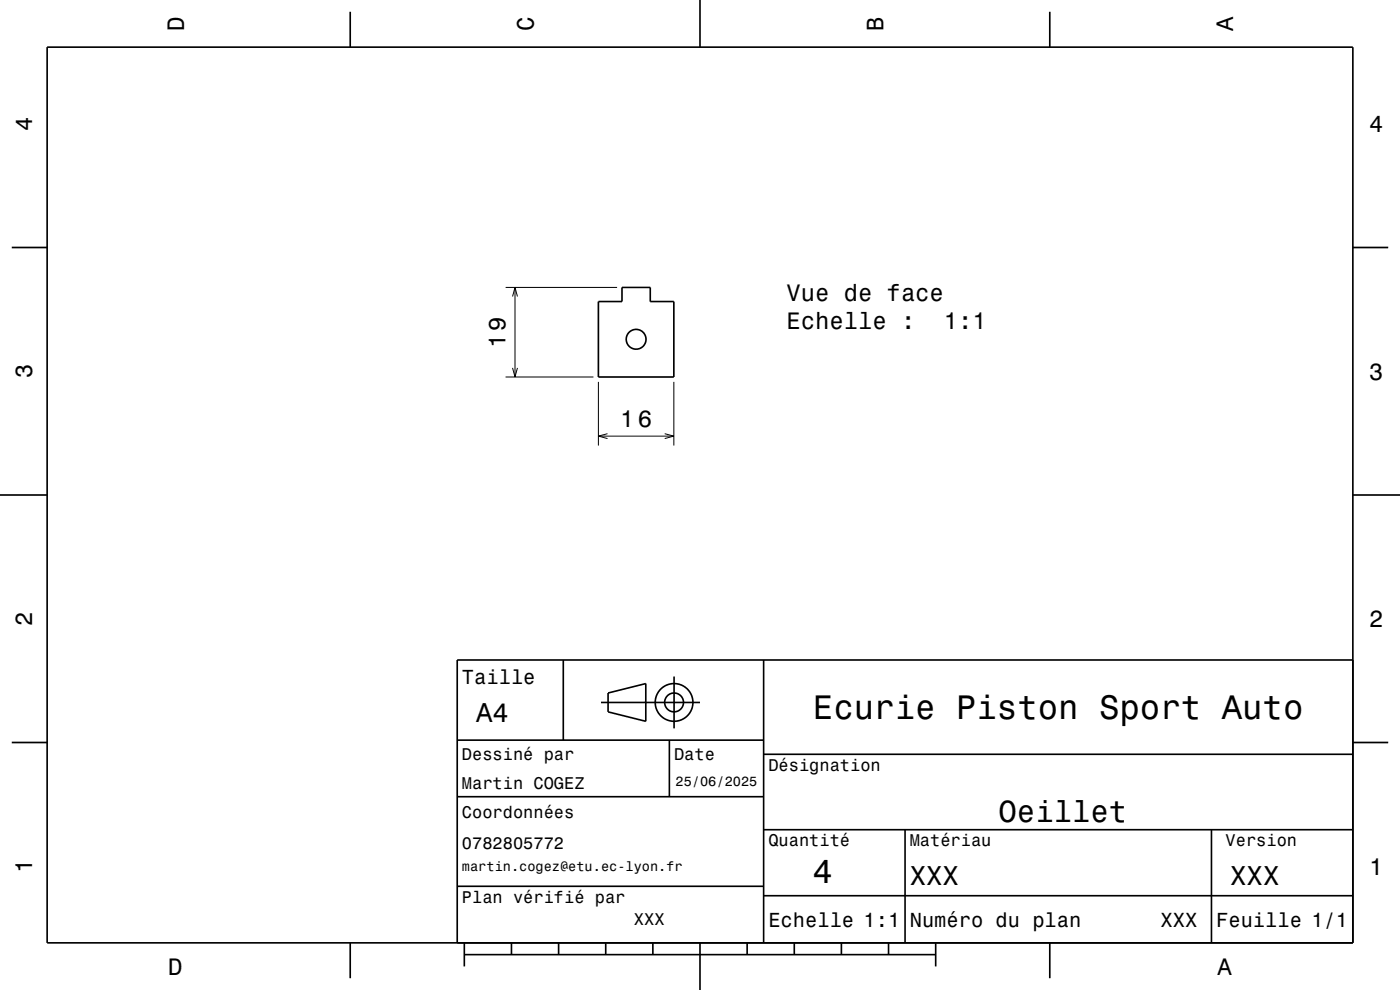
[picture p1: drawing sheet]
<svg xmlns="http://www.w3.org/2000/svg" width="297mm" height="210mm" viewBox="0 0 297 210" stroke-linecap="round" stroke-linejoin="round" font-family="sans-serif">
<path d="M107.3 80h18.6M107.3 61h23.6M108.7 62.9l.6-1.9 .5 1.9M108.7 78l.6 2 .5-2M109.3 61v19M126.9 81v13.5M126.9 92.5h16M128.9 92l-2 .5 2 .5M141 92l1.9 .5-1.9 .5M142.9 81v13.5" fill="none" stroke="#000" stroke-width=".21"/>
<g fill="none" stroke="#000" stroke-width=".35">
<path d="M10 10h277v190h-277zM74.3 2.5v7.5M148.5 0v10M222.7 2.5v7.5M2.5 52.5h7.5M287 52.5h7.5M126.9 64h5v-3h6v3h5v16h-16zM0 105h10M287 105h10M119.5 140v17M162 140v60M287 140h-190v60"/>
<path d="M2.5 157.5h7.5M97 157h65M127.5 149h21M129 147l8-2v8l-8-2zM142 157v12M143 143.5v11M287 157.5h7.5M97 169h65M162 176h125M162 160h125M192 176v24M257 176v24"/>
<path d="M97 188h65M162 190h125M74.3 200v7.5M98.5 202.5h100M98.5 200v5M108.5 200v2.5M118.5 200v2.5M128.5 200v2.5M138.5 200v2.5M148.5 200v10M158.5 200v2.5M168.5 200v2.5"/>
<path d="M178.5 200v2.5M188.5 200v2.5M198.5 200v5M222.7 200v7.5"/>
<circle cx="134.9" cy="72" r="2.1"/>
<circle cx="143" cy="149" r="2"/>
<circle cx="143" cy="149" r="4"/>
</g>
<g font-size="7.2">
<text x="172.5" y="152.6">Ecurie Piston Sport Auto</text>
<text x="172.3" y="187.3">4</text>
</g>
<text font-size="6.5" x="211.8" y="174.5">Oeillet</text>
<g font-size="5.8">
<text x="101" y="153.1">A4</text>
<text x="193" y="187.6">XXX</text>
<text x="261" y="187.6">XXX</text>
</g>
<g font-size="5">
<text x="39" y="6.5" transform="rotate(-90 39 6.5)">D</text>
<text x="113.2" y="6.5" transform="rotate(-90 113.2 6.5)">C</text>
<text x="187.4" y="6.5" transform="rotate(-90 187.4 6.5)">B</text>
<text x="261.6" y="6.5" transform="rotate(-90 261.6 6.5)">A</text>
<text x="6.8" y="27.8" transform="rotate(-90 6.8 27.8)">4</text>
<text x="290.5" y="28.1">4</text>
<text x="166.8" y="63.8">Vue de face</text>
<text x="166.8" y="69.9">Echelle :</text>
<text x="200.2" y="69.9">1:1</text>
<text x="107.3" y="73.9" transform="rotate(-90 107.3 73.9)">19</text>
<text x="6.8" y="80.3" transform="rotate(-90 6.8 80.3)">3</text>
<text x="290.5" y="80.6">3</text>
<text x="131.6" y="90.5">16</text>
<text x="6.8" y="132.8" transform="rotate(-90 6.8 132.8)">2</text>
<text x="290.5" y="133.1">2</text>
<text x="6.8" y="185.3" transform="rotate(-90 6.8 185.3)">1</text>
<text x="290.5" y="185.6">1</text>
<text x="35.7" y="206.8">D</text>
<text x="258.3" y="206.8">A</text>
</g>
<g font-size="4.3">
<text x="98" y="145.2">Taille</text>
<text x="163" y="196.6">Echelle 1:1</text>
<text x="193" y="196.6">Numéro du plan</text>
<text x="246.2" y="196.6">XXX</text>
<text x="258" y="196.6">Feuille 1/1</text>
</g>
<g font-size="3.6">
<text x="98" y="161.3">Dessiné par</text>
<text x="143" y="161.3">Date</text>
<text x="98" y="167.5">Martin COGEZ</text>
<text x="163" y="163.5">Désignation</text>
<text x="98" y="173.5">Coordonnées</text>
<text x="163" y="179.5">Quantité</text>
<text x="193" y="179.5">Matériau</text>
<text x="260" y="179.5">Version</text>
<text x="98" y="180.2">0782805772</text>
<text x="98" y="191.5">Plan vérifié par</text>
<text x="134.5" y="196.3">XXX</text>
</g>
<g font-size="2.9">
<text x="143.3" y="166.8">25/06/2025</text>
<text x="98" y="184.8">martin.cogez@etu.ec-lyon.fr</text>
</g>
</svg>
